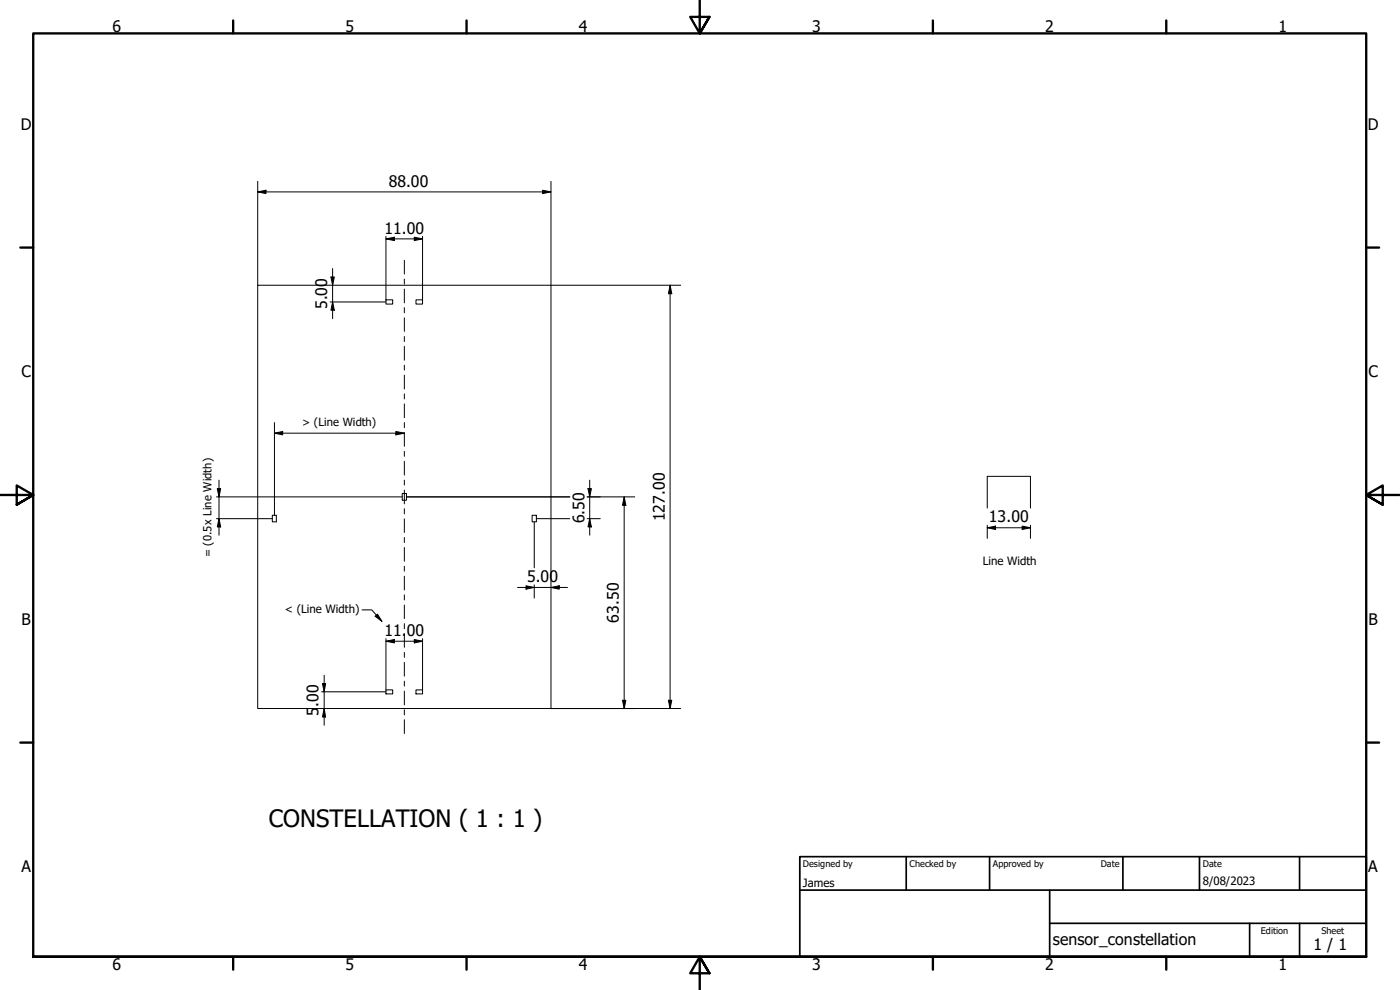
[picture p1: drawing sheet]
<svg xmlns="http://www.w3.org/2000/svg" width="420mm" height="297mm" viewBox="0 0 420 297" stroke-linecap="round" stroke-linejoin="round" font-family="sans-serif">
<!-- layer: Border (ISO) -->
<g fill="none" stroke="#000" stroke-width=".7">
<path d="M70 6.1v3.9M140 6.1v3.9M210 0v10l-2.9-4.9h5.8l-2.9 4.9 2.9-4.9M280 6.1v3.9M350 6.1v3.9M6.1 74.3h3.9M410 74.3h3.9M0 148.5h10l-5-2.8v5.7l5-2.9-5 2.9M420 148.5h-10l5-2.8v5.7l-5-2.9 5 2.9M6.1 222.8h3.9M410 222.8h3.9M10 287.1v-277.1h400v277.1h-400h400"/>
<path d="M70 287.1v3.8M140 287.1v3.8M212.9 292l-2.9-4.9 2.9 4.9h-5.8l2.9-4.9v9.9M280 287.1v3.8M350 287.1v3.8"/>
</g>
<!-- layer: Title (ISO) -->
<path d="M240 257h170v30.1h-170zM272 257v10.1M297 257v10.1M337 257v10.1M360 257v10.1M390 257v10.1M240 267.1h170M315 277h95M315 267.1v20M375 277v10.1M390 277v10.1" fill="none" stroke="#000" stroke-width=".51"/>
<!-- layer: Sketch Geometry (ISO) -->
<path d="M77.3 85.6h88.1v127h-88.1zM115.8 90h2.1v1.2h-2.1zM124.8 90h2v1.2h-2zM81.7 154.6h1.2v2h-1.2zM120.7 148.1h1.3v2h-1.3zM159.7 154.6h1.3v2h-1.3zM115.8 207h2.1v1.2h-2.1zM124.8 207h2v1.2h-2z" fill="none" stroke="#000" stroke-width=".3"/>
<!-- layer: Dimension (ISO) -->
<g fill="none" stroke="#000" stroke-width=".3">
<path d="M77.3 57.6l2.5-.5v1zM77.3 57.6h88.1M77.3 54.4v31.2M162.8 57.1l2.6 .5-2.6 .5zM165.4 54.4v31.2h38.9M115.8 71.7l2.6-.5v1zM115.8 71.7h11M115.8 70.9v19.1M124.3 71.2l2.5 .5-2.5 .5zM126.8 70.9v19.1M99.1 90.6h16.7M99.3 83.1h1l-.5 2.5z"/>
<path d="M99.8 90.6l.5 2.5h-1zM99.8 80.6v15M201.1 85.6l.5 2.5h-1zM201.1 85.6v127M82.4 130l2.4-.5v1zM82.4 130h38.9M82.4 126.8v27.8M118.8 129.5l2.5 .5-2.5 .5zM65 149.1h55.7M65 155.6h16.7M65.2 146.6h1l-.5 2.5zM65.7 155.6l.5 2.5h-1z"/>
<path d="M65.7 144.1v16.5M122 149.1h49M160.3 156.6v13.8M161 155.6h10M176.2 149.1h14.3M176.2 155.6h3.9M176.5 146.6h1l-.5 2.5zM177 155.6l.5 2.5h-1zM177 144.1v16.5M187.3 149.1l.5 2.5h-1zM187.3 149.1v63.5M296.3 158.4l2.5-.6v1.1z"/>
<path d="M296.3 152.4v-9.5h12.9v9.5M296.3 158.4h12.9M296.3 157.6v3.9M306.8 157.8l2.4 .6-2.4 .5zM309.2 157.6v3.9M155.3 176.3h15M157.9 175.8l2.4 .5-2.4 .5zM160.3 175.5v3.9M165.4 176.3l2.4-.5v1zM115.8 192.4l2.6-.5v1zM115.8 191.6v15.4M115.8 192.4h11"/>
<path d="M124.3 191.9l2.5 .5-2.5 .5zM126.8 191.6v15.4M96.5 207.6h19.3M96.8 205.1h.9l-.4 2.5zM97.3 212.6l.4 2.5h-.9zM97.3 202.6v15M165.4 212.6h38.9M186.8 210.1h1l-.5 2.5zM200.6 210.1h1l-.5 2.5z"/>
</g>
<!-- layer: Centerline (ISO) -->
<g fill="none" stroke="#000" stroke-width=".3">
<path d="M121.3 78.1v4.1M121.3 83.7v1.5M121.3 86.7v4.2M121.3 92.3v1.5M121.3 95.4v4M121.3 101v1.5M121.3 103.9v4.2M121.3 109.6v1.4M121.3 112.6v4.1M121.3 118.2v1.5M121.3 121.2v4.1M121.3 126.8v1.5"/>
<path d="M121.3 129.8v4.1M121.3 135.4v1.5M121.3 138.4v4.1M121.3 144.1v1.4M121.3 147.1v4.1M121.3 152.6v1.6M121.3 155.7v4.1M121.3 161.3v1.5M121.3 164.3v4.1M121.3 169.9v1.5M121.3 172.9v4.1M121.3 178.5v1.5"/>
<path d="M121.3 181.5v4.1M121.3 187.1v1.5M121.3 190.1v4.1M121.3 195.8v1.4M121.3 198.7v4.2M121.3 204.4v1.5M121.3 207.4v4.1M121.3 213v1.5M121.3 215.9v4.2"/>
</g>
<!-- layer: Dimension (ISO) -->
<g fill="#000">
<path d="M77.3 57.6l2.5-.5v1zM162.8 57.1l2.6 .5-2.6 .5zM115.8 71.7l2.6-.5v1zM124.3 71.2l2.5 .5-2.5 .5zM99.3 83.1h1l-.5 2.5zM99.8 90.6l.5 2.5h-1zM201.1 85.6l.5 2.5h-1zM82.4 130l2.4-.5v1zM118.8 129.5l2.5 .5-2.5 .5zM65.2 146.6h1l-.5 2.5zM65.7 155.6l.5 2.5h-1zM176.5 146.6h1l-.5 2.5z"/>
<path d="M177 155.6l.5 2.5h-1zM187.3 149.1l.5 2.5h-1zM296.3 158.4l2.5-.6v1.1zM306.8 157.8l2.4 .6-2.4 .5zM157.9 175.8l2.4 .5-2.4 .5zM165.4 176.3l2.4-.5v1zM115.8 192.4l2.6-.5v1zM124.3 191.9l2.5 .5-2.5 .5zM96.8 205.1h.9l-.4 2.5zM97.3 212.6l.4 2.5h-.9zM186.8 210.1h1l-.5 2.5zM200.6 210.1h1l-.5 2.5z"/>
</g>
<!-- layer: Symbol (ISO) -->
<path d="M108.6 183h3l3 3.4M112.6 184.9l.7-.6 1.3 2.1z" fill="none" stroke="#000" stroke-width=".3"/>
<path d="M112.6 184.9l.7-.6 1.3 2.1z" fill="#000"/>
<text font-size="7.2" x="80.6" y="248.1">CONSTELLATION ( 1 : 1 )</text>
<g font-size="4.8">
<text x="33.7" y="9.6">6</text>
<text x="103.7" y="9.6">5</text>
<text x="173.7" y="9.6">4</text>
<text x="243.7" y="9.6">3</text>
<text x="313.7" y="9.6">2</text>
<text x="383.7" y="9.6">1</text>
<text x="6.2" y="38.9">D</text>
<text x="410.5" y="38.9">D</text>
<text x="116.6" y="56">88.00</text>
<text x="115.4" y="70.1">11.00</text>
<text x="98.2" y="92.8" transform="rotate(-90 98.2 92.8)">5.00</text>
<text x="6.4" y="113.1">C</text>
<text x="410.7" y="113.1">C</text>
<text x="175.4" y="157" transform="rotate(-90 175.4 157)">6.50</text>
<text x="199.5" y="156.4" transform="rotate(-90 199.5 156.4)">127.00</text>
<text x="296.8" y="156.8">13.00</text>
<text x="158.2" y="174.7">5.00</text>
<text x="6.4" y="187.4">B</text>
<text x="115.4" y="190.8">11.</text>
<text x="122" y="190.8">00</text>
<text x="185.7" y="186.8" transform="rotate(-90 185.7 186.8)">63.50</text>
<text x="410.7" y="187.4">B</text>
<text x="95.6" y="214.7" transform="rotate(-90 95.6 214.7)">5</text>
<text x="95.6" y="212.1" transform="rotate(-90 95.6 212.1)">.00</text>
<text x="6.4" y="261.7">A</text>
<text x="410.7" y="261.7">A</text>
<text x="316" y="283.5">sensor_constellation</text>
<text x="394.2" y="285">1 / 1</text>
<text x="33.7" y="290.9">6</text>
<text x="103.7" y="290.9">5</text>
<text x="173.7" y="290.9">4</text>
<text x="243.7" y="290.9">3</text>
<text x="313.7" y="290.9">2</text>
<text x="383.7" y="290.9">1</text>
</g>
<g font-size="3.4">
<text x="90.7" y="127.7">&gt; (Line Width)</text>
<text x="63.5" y="167.2" transform="rotate(-90 63.5 167.2)">= (0.5x Line Width)</text>
<text x="295" y="169.5">Line Width</text>
<text x="85.5" y="183.9">&lt; (Line Width)</text>
<text x="241" y="266">James</text>
<text x="361" y="265.5">8/08/2023</text>
</g>
<g font-size="2.7">
<text x="241" y="260.1">Designed by</text>
<text x="273" y="260.1">Checked by</text>
<text x="298" y="260.1">Approved by</text>
<text x="330.3" y="260">Date</text>
<text x="361" y="260">Date</text>
<text x="378.4" y="280.1">Edition</text>
<text x="396.6" y="280.1">Sheet</text>
</g>
</svg>
